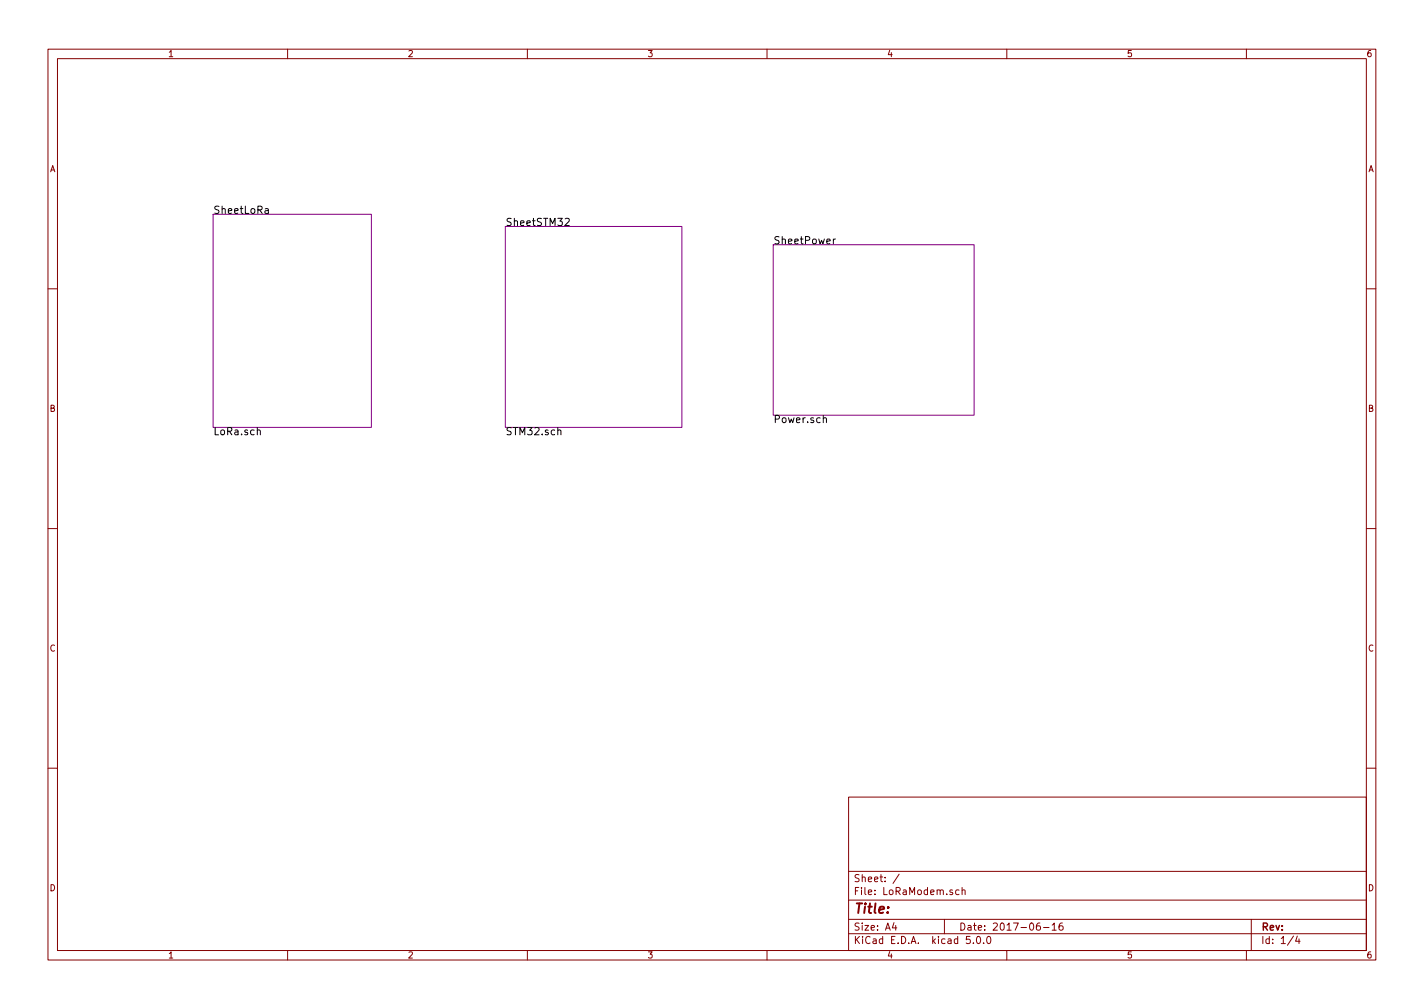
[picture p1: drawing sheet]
<svg xmlns="http://www.w3.org/2000/svg" width="297mm" height="210mm" viewBox="0 0 297 210" stroke-linecap="round" stroke-linejoin="round" font-family="sans-serif">
<g fill="none" stroke="#840000" stroke-width=".21">
<path d="M10 10.3h277v189.9h-277zM12 12.2h273v186.1h-273zM60 10.3v1.9M110 10.3v1.9M160 10.3v1.9M210 10.3v1.9M260 10.3v1.9M10 60.2h2M285 60.2h2M10 110.3h2M285 110.3h2M10 160.2h2"/>
<path d="M177 166.3h108v32h-108zM285 160.2h2M60 198.3v1.9M110 198.3v1.9M160 198.3v1.9M177 194.8h108M177 191.8h108M177 187.8h108M177 181.8h108M186.5 192.5l-.4 1h1M186.8 193v1M187.6 182.3l-1.3 2"/>
<path d="M197 191.8v3M200.1 185.7l-.5-.1-.3 .3 .2 .6h.6M200.7 185.7l.2-.1 .4 .1v.9M200.7 185.1v1.5M202.3 195.3h-.7l-.1 .7 .3-.1 .5 .1 .1 .2-.1 .5-.2 .1-.6-.1M203 196.7v.1M203.8 195.5l.2-.2a.8 .8 0 0 1 .6 .8 .8 .8 0 0 1-.6 .7l-.3-.5zM205.2 196.7v.1M206 195.5l.2-.2a.85 .85 0 0 1 .1 1.5 .79 .79 0 0 1-.3-1.3zM210 198.3v1.9M216.9 192.5l-.4 .1a.96 .96 0 0 0 0 1.4l.5-.1v-.5l-.2-.3-.5 .1-.1 .2M217.7 193.5h1.1"/>
<path d="M219.5 193l.4-.5v1.5M219.5 194h.8M221.6 192.5l-.4 .1a1.11 1.11 0 0 0-.1 1.3l.4 .1 .2-.1 .1-.5-.3-.3-.4 .1-.2 .2M260 198.3v1.9M261 191.8v6.5M269.8 195.2l-1.2 2M270.6 195.2l-.3 1.1h.9M271 195.8v1"/>
</g>
<path d="M44.4 44.7h33.1v44.4h-33.1zM105.4 47.2h36.8v41.9h-36.8zM161.3 51h41.9v35.6h-41.9z" fill="none" stroke="#840084" stroke-width=".21"/>
<path d="M55.3 43.6h.6l.1 .9M56 43.9h-.5a.3 .3 0 0 0-.3 .3 .3 .3 0 0 0 .3 .3l.5-.1M117.9 45.7l.6-.2 .2 .2v.3l-.9 1.1h.9M173.8 49.9v1M174.3 49.9l-.5 .2M53.7 89.8l.2-.1 .3 .1 .1 .9M116.4 89.8l.2-.1 .3 .1 .1 .9M171.7 87.3l.3-.2 .3 .1 .1 1" fill="none" stroke="#000" stroke-width=".21"/>
<text font-size="2.8" fill="#840000" x="178" y="190.5">Title:</text>
<g font-size="2.1">
<text x="44.4" y="44.6">SheetLoRa</text>
<text x="105.4" y="47.1">SheetSTM32</text>
<text x="161.3" y="50.9">SheetPower</text>
<text x="161.3" y="88.2">Power.sch</text>
<text x="44.4" y="90.8">LoRa.sch</text>
<text x="105.4" y="90.8">STM32.sch</text>
</g>
<g font-size="2.1" fill="#840000">
<text x="178" y="184">Sheet: /</text>
<text x="178" y="186.7">File: LoRaModem.sch</text>
<text x="178" y="196.9">KiCad E.D.A. kicad 5.0.0</text>
<text x="178" y="194.1">Size: A4</text>
<text x="200" y="194.1">Date: 2017-06-16</text>
<text x="263" y="194.1">Rev:</text>
<text x="263" y="196.9">Id: 1/4</text>
</g>
<g font-size="1.8" fill="#840000">
<text x="35" y="11.9">1</text>
<text x="85" y="11.9">2</text>
<text x="135" y="11.9">3</text>
<text x="185" y="11.9">4</text>
<text x="235" y="11.9">5</text>
<text x="285" y="11.9">6</text>
<text x="10.4" y="35.9">A</text>
<text x="285.4" y="35.9">A</text>
<text x="10.4" y="85.9">B</text>
<text x="285.4" y="85.9">B</text>
<text x="10.4" y="135.9">C</text>
<text x="285.4" y="135.9">C</text>
<text x="10.4" y="185.9">D</text>
<text x="285.4" y="185.9">D</text>
<text x="35" y="199.9">1</text>
<text x="85" y="199.9">2</text>
<text x="135" y="199.9">3</text>
<text x="185" y="199.9">4</text>
<text x="235" y="199.9">5</text>
<text x="285" y="199.9">6</text>
</g>
</svg>
